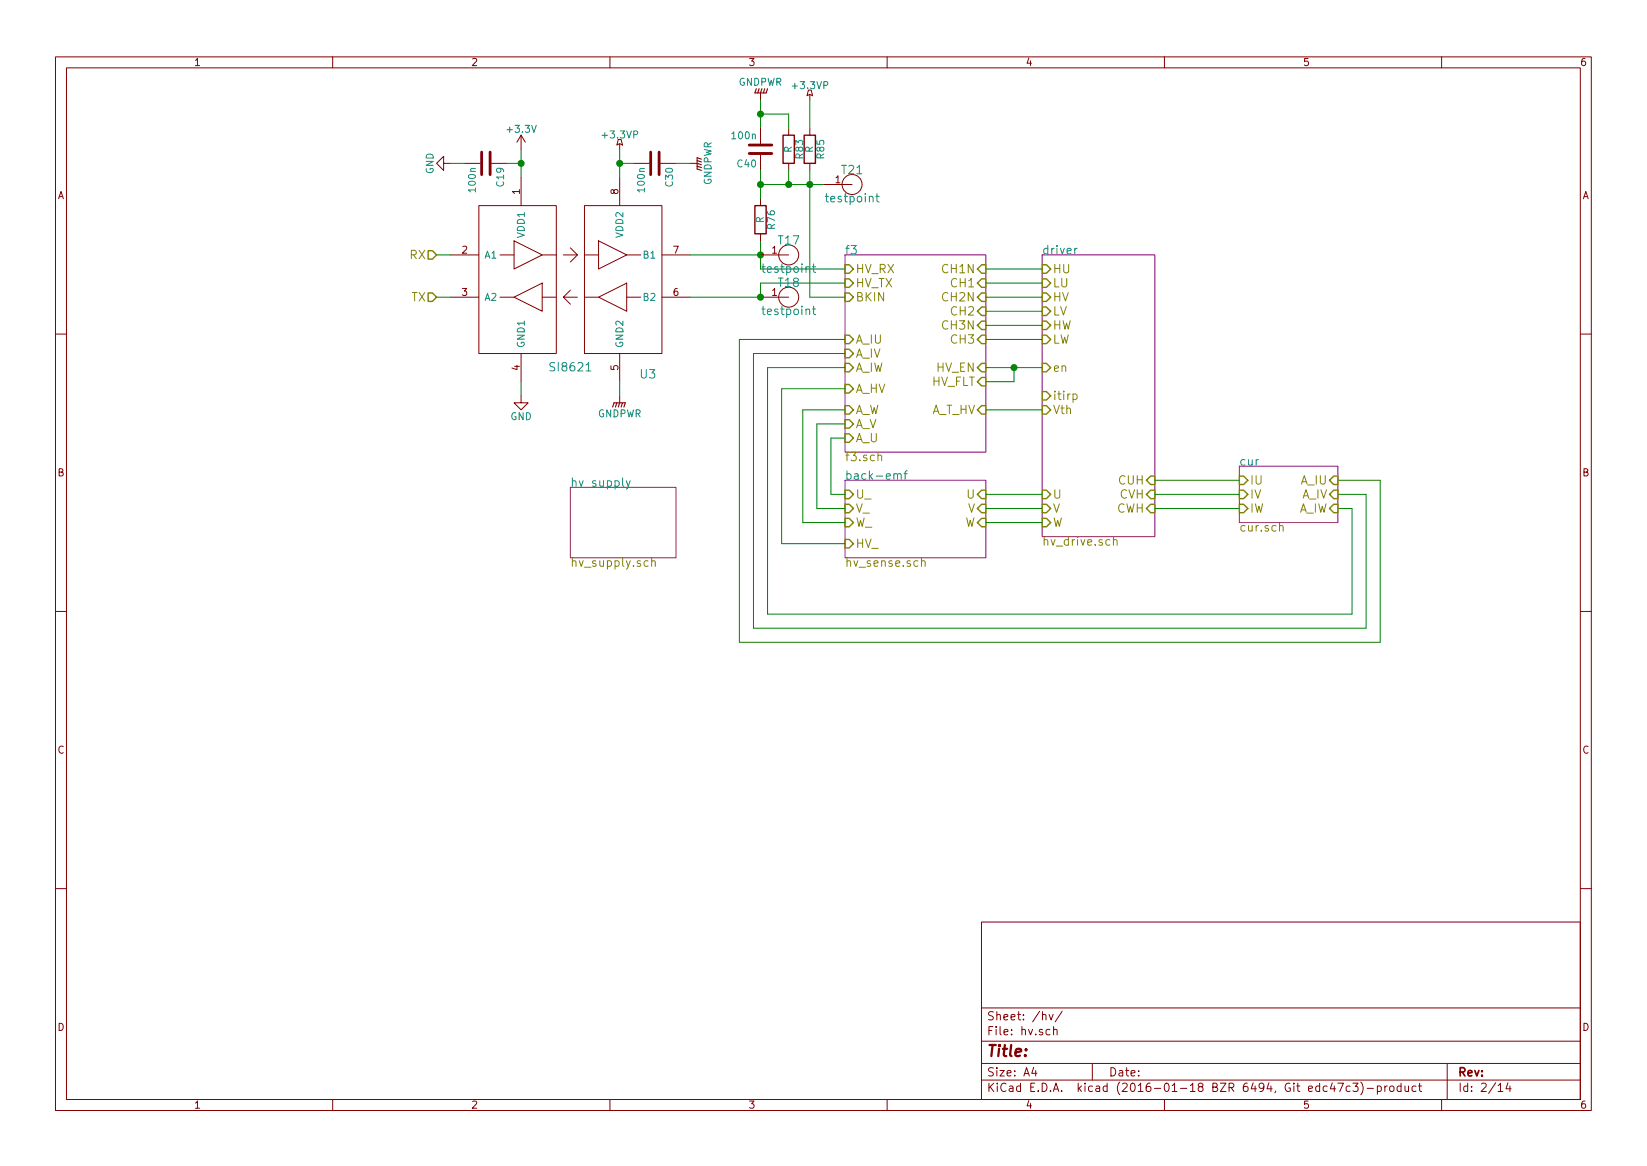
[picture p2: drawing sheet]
EESchema Schematic File Version 2
LIBS:transistors
LIBS:stm32
LIBS:conn
LIBS:stmbl_4.0-cache
EELAYER 25 0
EELAYER END
$Descr A4 11693 8268
encoding utf-8
Sheet 2 14
Title ""
Date ""
Rev ""
Comp ""
Comment1 ""
Comment2 ""
Comment3 ""
Comment4 ""
$EndDescr
$Comp
L SI8621 U3
U 1 1
P 4050 1950
F 0 "U3" H 4600 1250 60  0000 C CNN
F 1 "SI8621" H 4050 1300 60  0000 C CNN
F 2 "SMD_Packages:SOIC-8-N" H 4050 1950 60  0001 C CNN
F 3 "" H 4050 1950 60  0000 C CNN
	1    4050 1950
	1    0    0    -1  
$EndComp
$Sheet
S 6000 1800 1000 1400
U 565909D0
F0 "f3" 60
F1 "f3.sch" 60
F2 "CH1N" I R 7000 1900 60 
F3 "CH2N" I R 7000 2100 60 
F4 "CH3N" I R 7000 2300 60 
F5 "CH1" I R 7000 2000 60 
F6 "CH2" I R 7000 2200 60 
F7 "CH3" I R 7000 2400 60 
F8 "HV_TX" I L 6000 2000 60 
F9 "HV_RX" I L 6000 1900 60 
F10 "A_HV" I L 6000 2750 60 
F11 "A_U" I L 6000 3100 60 
F12 "A_V" I L 6000 3000 60 
F13 "A_W" I L 6000 2900 60 
F14 "A_T_HV" I R 7000 2900 60 
F15 "HV_EN" I R 7000 2600 60 
F16 "HV_FLT" I R 7000 2700 60 
F17 "BKIN" I L 6000 2100 60 
F18 "A_IU" I L 6000 2400 60 
F19 "A_IV" I L 6000 2500 60 
F20 "A_IW" I L 6000 2600 60 
$EndSheet
$Sheet
S 4050 3450 750  500 
U 565909D4
F0 "hv supply" 60
F1 "hv_supply.sch" 60
$EndSheet
$Sheet
S 6000 3400 1000 550 
U 56590A3E
F0 "back-emf" 60
F1 "hv_sense.sch" 60
F2 "U" I R 7000 3500 60 
F3 "U_" I L 6000 3500 60 
F4 "V" I R 7000 3600 60 
F5 "V_" I L 6000 3600 60 
F6 "W" I R 7000 3700 60 
F7 "W_" I L 6000 3700 60 
F8 "HV_" I L 6000 3850 60 
$EndSheet
$Sheet
S 7400 1800 800  2000
U 56590A75
F0 "driver" 60
F1 "hv_drive.sch" 60
F2 "W" I L 7400 3700 60 
F3 "V" I L 7400 3600 60 
F4 "U" I L 7400 3500 60 
F5 "Vth" I L 7400 2900 60 
F6 "HU" I L 7400 1900 60 
F7 "LU" I L 7400 2000 60 
F8 "HV" I L 7400 2100 60 
F9 "LV" I L 7400 2200 60 
F10 "HW" I L 7400 2300 60 
F11 "LW" I L 7400 2400 60 
F12 "en" I L 7400 2600 60 
F13 "itirp" I L 7400 2800 60 
F14 "CUH" I R 8200 3400 60 
F15 "CVH" I R 8200 3500 60 
F16 "CWH" I R 8200 3600 60 
$EndSheet
Wire Wire Line
	7000 1900 7400 1900
Wire Wire Line
	7000 2000 7400 2000
Wire Wire Line
	7000 2100 7400 2100
Wire Wire Line
	7000 2200 7400 2200
Wire Wire Line
	7000 2300 7400 2300
Wire Wire Line
	7000 2400 7400 2400
Wire Wire Line
	7000 2600 7400 2600
Wire Wire Line
	7000 2700 7200 2700
Wire Wire Line
	7200 2700 7200 2600
Connection ~ 7200 2600
Wire Wire Line
	7000 2900 7400 2900
Wire Wire Line
	7000 3500 7400 3500
Wire Wire Line
	7000 3600 7400 3600
Wire Wire Line
	7000 3700 7400 3700
Wire Wire Line
	6000 3100 5900 3100
Wire Wire Line
	5900 3100 5900 3500
Wire Wire Line
	5900 3500 6000 3500
Wire Wire Line
	6000 3600 5800 3600
Wire Wire Line
	5800 3600 5800 3000
Wire Wire Line
	5800 3000 6000 3000
Wire Wire Line
	6000 2900 5700 2900
Wire Wire Line
	5700 2900 5700 3700
Wire Wire Line
	5700 3700 6000 3700
Wire Wire Line
	6000 3850 5550 3850
Wire Wire Line
	5550 3850 5550 2750
Wire Wire Line
	5550 2750 6000 2750
Text HLabel 3100 2100 0    60   Input ~ 0
TX
Text HLabel 3100 1800 0    60   Input ~ 0
RX
$Comp
L GND #PWR53
U 1 1
P 3700 2800
F 0 "#PWR53" H 3700 2550 50  0001 C CNN
F 1 "GND" H 3700 2650 50  0000 C CNN
F 2 "" H 3700 2800 60  0000 C CNN
F 3 "" H 3700 2800 60  0000 C CNN
	1    3700 2800
	1    0    0    -1  
$EndComp
$Comp
L GNDPWR #PWR60
U 1 1
P 4400 2800
F 0 "#PWR60" H 4400 2600 50  0001 C CNN
F 1 "GNDPWR" H 4400 2670 50  0000 C CNN
F 2 "" H 4400 2750 60  0000 C CNN
F 3 "" H 4400 2750 60  0000 C CNN
	1    4400 2800
	1    0    0    -1  
$EndComp
$Comp
L +3.3V #PWR52
U 1 1
P 3700 1050
F 0 "#PWR52" H 3700 900 50  0001 C CNN
F 1 "+3.3V" H 3700 1190 50  0000 C CNN
F 2 "" H 3700 1050 60  0000 C CNN
F 3 "" H 3700 1050 60  0000 C CNN
	1    3700 1050
	1    0    0    -1  
$EndComp
$Comp
L +3.3VP #PWR59
U 1 1
P 4400 1050
F 0 "#PWR59" H 4550 1000 50  0001 C CNN
F 1 "+3.3VP" H 4400 1150 50  0000 C CNN
F 2 "" H 4400 1050 60  0000 C CNN
F 3 "" H 4400 1050 60  0000 C CNN
	1    4400 1050
	1    0    0    -1  
$EndComp
Wire Wire Line
	4400 1050 4400 1250
Wire Wire Line
	3700 1050 3700 1250
Wire Wire Line
	3100 1800 3200 1800
Wire Wire Line
	3100 2100 3200 2100
Wire Wire Line
	3700 2800 3700 2700
Wire Wire Line
	4400 2800 4400 2700
Wire Wire Line
	4900 1800 5400 1800
Wire Wire Line
	5400 1700 5400 1900
Wire Wire Line
	5400 1900 6000 1900
Wire Wire Line
	6000 2000 5400 2000
Wire Wire Line
	5400 2000 5400 2100
Wire Wire Line
	5400 2100 4900 2100
$Comp
L R R76
U 1 1
P 5400 1550
F 0 "R76" V 5480 1550 50  0000 C CNN
F 1 "R" V 5400 1550 50  0000 C CNN
F 2 "Resistors_SMD:R_0603" V 5330 1550 30  0001 C CNN
F 3 "" H 5400 1550 30  0000 C CNN
	1    5400 1550
	1    0    0    -1  
$EndComp
$Comp
L C C19
U 1 1
P 3450 1150
F 0 "C19" H 3475 1250 50  0000 L CNN
F 1 "100n" H 3475 1050 50  0000 L CNN
F 2 "Capacitors_SMD:C_0603" H 3488 1000 30  0001 C CNN
F 3 "" H 3450 1150 60  0000 C CNN
	1    3450 1150
	0    1    1    0   
$EndComp
Wire Wire Line
	3600 1150 3700 1150
Connection ~ 3700 1150
$Comp
L C C30
U 1 1
P 4650 1150
F 0 "C30" H 4675 1250 50  0000 L CNN
F 1 "100n" H 4675 1050 50  0000 L CNN
F 2 "Capacitors_SMD:C_0603" H 4688 1000 30  0001 C CNN
F 3 "" H 4650 1150 60  0000 C CNN
	1    4650 1150
	0    1    1    0   
$EndComp
Wire Wire Line
	4500 1150 4400 1150
Connection ~ 4400 1150
$Comp
L GND #PWR50
U 1 1
P 3200 1150
F 0 "#PWR50" H 3200 900 50  0001 C CNN
F 1 "GND" H 3200 1000 50  0000 C CNN
F 2 "" H 3200 1150 60  0000 C CNN
F 3 "" H 3200 1150 60  0000 C CNN
	1    3200 1150
	0    1    1    0   
$EndComp
$Comp
L GNDPWR #PWR76
U 1 1
P 4900 1150
F 0 "#PWR76" H 4900 950 50  0001 C CNN
F 1 "GNDPWR" H 4900 1020 50  0000 C CNN
F 2 "" H 4900 1100 60  0000 C CNN
F 3 "" H 4900 1100 60  0000 C CNN
	1    4900 1150
	0    -1   -1   0   
$EndComp
Wire Wire Line
	4800 1150 4900 1150
Wire Wire Line
	3200 1150 3300 1150
$Comp
L C C40
U 1 1
P 5400 1050
F 0 "C40" H 5425 1150 50  0000 L CNN
F 1 "100n" H 5425 950 50  0000 L CNN
F 2 "Capacitors_SMD:C_0603" H 5438 900 30  0001 C CNN
F 3 "" H 5400 1050 60  0000 C CNN
	1    5400 1050
	-1   0    0    1   
$EndComp
$Comp
L R R83
U 1 1
P 5600 1050
F 0 "R83" V 5680 1050 50  0000 C CNN
F 1 "R" V 5600 1050 50  0000 C CNN
F 2 "Resistors_SMD:R_0603" V 5530 1050 30  0001 C CNN
F 3 "" H 5600 1050 30  0000 C CNN
	1    5600 1050
	1    0    0    -1  
$EndComp
$Comp
L R R85
U 1 1
P 5750 1050
F 0 "R85" V 5830 1050 50  0000 C CNN
F 1 "R" V 5750 1050 50  0000 C CNN
F 2 "Resistors_SMD:R_0603" V 5680 1050 30  0001 C CNN
F 3 "" H 5750 1050 30  0000 C CNN
	1    5750 1050
	1    0    0    -1  
$EndComp
Wire Wire Line
	5400 1200 5400 1400
Connection ~ 5400 1800
Wire Wire Line
	5400 1300 5850 1300
Wire Wire Line
	5750 1200 5750 2100
Wire Wire Line
	5600 1200 5600 1300
Connection ~ 5600 1300
Connection ~ 5400 1300
Wire Wire Line
	5400 700  5400 900 
Wire Wire Line
	5400 800  5600 800 
Wire Wire Line
	5600 800  5600 900 
$Comp
L GNDPWR #PWR84
U 1 1
P 5400 700
F 0 "#PWR84" H 5400 500 50  0001 C CNN
F 1 "GNDPWR" H 5400 570 50  0000 C CNN
F 2 "" H 5400 650 60  0000 C CNN
F 3 "" H 5400 650 60  0000 C CNN
	1    5400 700 
	-1   0    0    1   
$EndComp
Connection ~ 5400 800 
$Comp
L +3.3VP #PWR97
U 1 1
P 5750 700
F 0 "#PWR97" H 5900 650 50  0001 C CNN
F 1 "+3.3VP" H 5750 800 50  0000 C CNN
F 2 "" H 5750 700 60  0000 C CNN
F 3 "" H 5750 700 60  0000 C CNN
	1    5750 700 
	1    0    0    -1  
$EndComp
Wire Wire Line
	5750 700  5750 900 
Wire Wire Line
	5750 2100 6000 2100
Connection ~ 5750 1300
Wire Wire Line
	5450 4350 5450 2600
Wire Wire Line
	5450 2600 6000 2600
Wire Wire Line
	6000 2500 5350 2500
Wire Wire Line
	5350 2500 5350 4450
Wire Wire Line
	5250 4550 5250 2400
Wire Wire Line
	5250 2400 6000 2400
$Comp
L testpoint T21
U 1 1
P 6050 1300
F 0 "T21" H 6050 1400 60  0000 C CNN
F 1 "testpoint" H 6050 1200 60  0000 C CNN
F 2 "Measurement_Points:Measurement_Point_Round-SMD-Pad_Small" H 6050 1300 60  0001 C CNN
F 3 "" H 6050 1300 60  0000 C CNN
	1    6050 1300
	1    0    0    -1  
$EndComp
$Comp
L testpoint T17
U 1 1
P 5600 1800
F 0 "T17" H 5600 1900 60  0000 C CNN
F 1 "testpoint" H 5600 1700 60  0000 C CNN
F 2 "Measurement_Points:Measurement_Point_Round-SMD-Pad_Small" H 5600 1800 60  0001 C CNN
F 3 "" H 5600 1800 60  0000 C CNN
	1    5600 1800
	1    0    0    -1  
$EndComp
$Comp
L testpoint T18
U 1 1
P 5600 2100
F 0 "T18" H 5600 2200 60  0000 C CNN
F 1 "testpoint" H 5600 2000 60  0000 C CNN
F 2 "Measurement_Points:Measurement_Point_Round-SMD-Pad_Small" H 5600 2100 60  0001 C CNN
F 3 "" H 5600 2100 60  0000 C CNN
	1    5600 2100
	1    0    0    -1  
$EndComp
Connection ~ 5400 2100
Wire Wire Line
	9600 4350 9600 3600
Wire Wire Line
	9600 3600 9500 3600
Wire Wire Line
	9500 3500 9700 3500
Wire Wire Line
	9700 3500 9700 4450
Wire Wire Line
	9500 3400 9800 3400
Wire Wire Line
	9800 3400 9800 4550
Wire Wire Line
	5450 4350 9600 4350
Wire Wire Line
	9700 4450 5350 4450
Wire Wire Line
	9800 4550 5250 4550
$Sheet
S 8800 3300 700  400 
U 57745B52
F0 "cur" 60
F1 "cur.sch" 60
F2 "IU" I L 8800 3400 60 
F3 "IV" I L 8800 3500 60 
F4 "IW" I L 8800 3600 60 
F5 "A_IU" I R 9500 3400 60 
F6 "A_IV" I R 9500 3500 60 
F7 "A_IW" I R 9500 3600 60 
$EndSheet
Wire Wire Line
	8200 3400 8800 3400
Wire Wire Line
	8800 3500 8200 3500
Wire Wire Line
	8200 3600 8800 3600
$EndSCHEMATC
